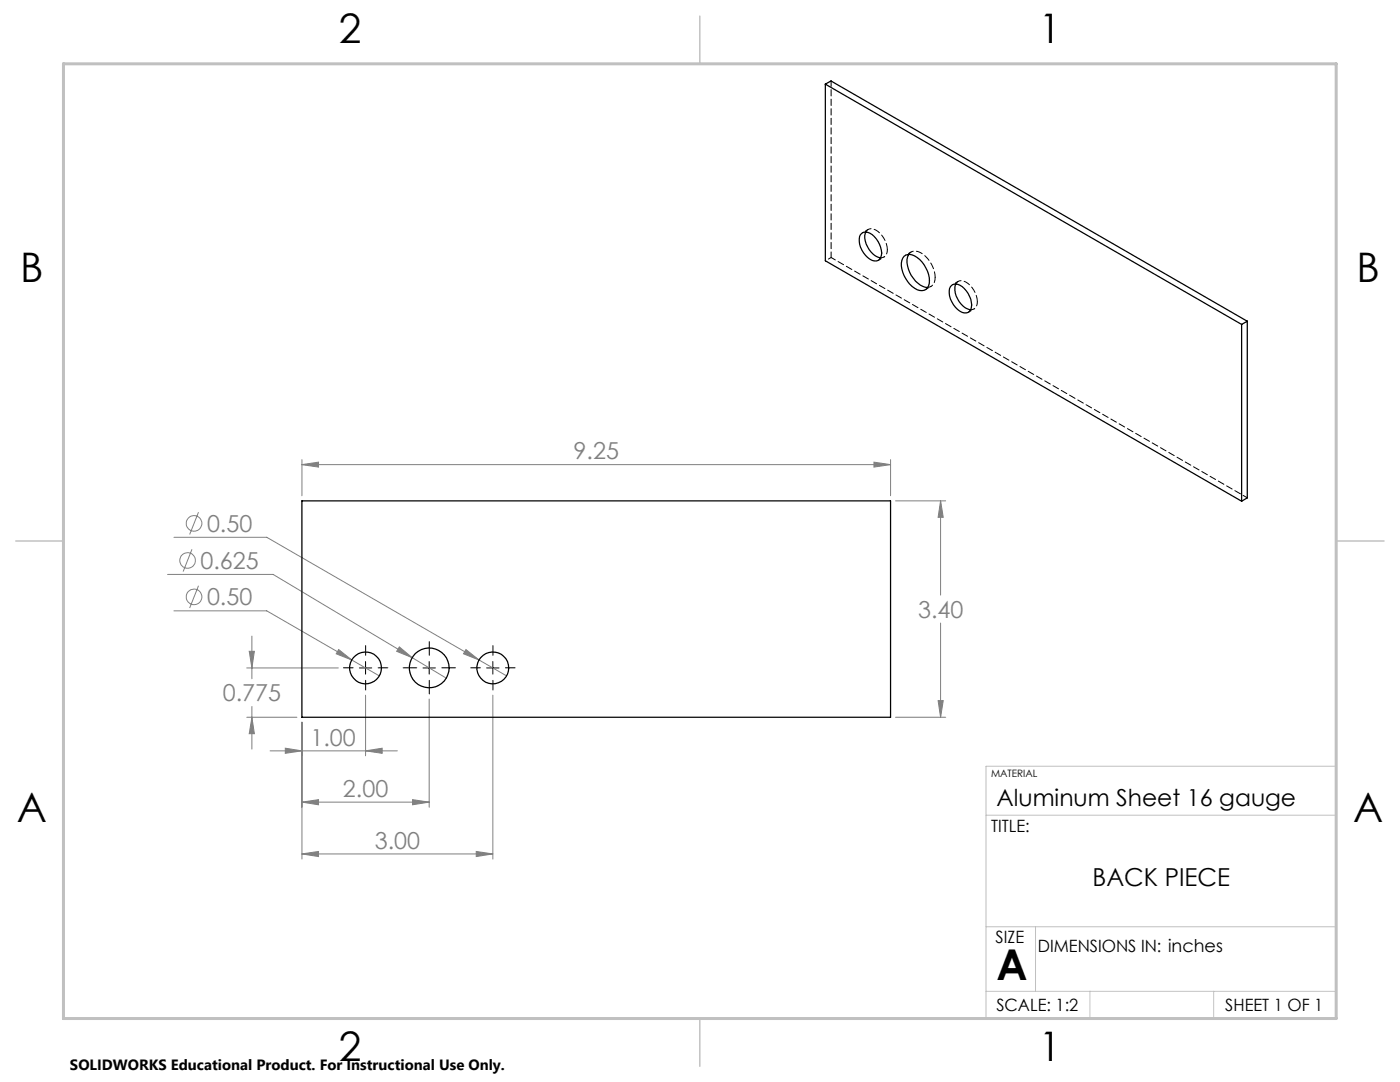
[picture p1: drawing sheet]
<svg xmlns="http://www.w3.org/2000/svg" width="279mm" height="216mm" viewBox="0 0 279 216" stroke-linecap="round" stroke-linejoin="round" font-family="sans-serif">
<g fill="none" stroke="#808080" stroke-width=".2">
<path d="M60.3 92.7l3.3-.5v1zM60.3 91.7v7.2M60.3 92.7h117.4M174.4 92.2l3.3 .5-3.3 .5zM177.7 91.7v7.2M178.7 99.9h10M187.7 99.9l.5 3.3h-1zM187.7 99.9v18.8M33.4 114.6h21.1l27.8 16.6M34.7 107.2h18.5l47.9 27.7M38.3 109.6l-1.8 4.5M39.6 116.9l-1.7 4.4"/>
<path d="M39.6 102.2l-1.7 4.4M34.7 121.9h18.5l22.5 13M49.2 133.3h18.3M49.7 130h1.1l-.5 3.3zM50.3 126.9v8.5M67.6 129.6l2.6 2.1-3.1-1.2zM73 138.7v12.1M79.7 129.1l2.6 2.1-3.1-1.2zM82.3 131.2l6.8 4.1M85.7 139.5v21.6M93 129.6l2.6 2.1-3.1-1.2zM98.4 138.7v32.7"/>
<path d="M187.2 139.8h1l-.5 3.3zM187.7 124.3v18.8M49.2 143.1h10.1M50.3 143.1l.5 3.3h-1.1zM50.3 141v8.5M53.9 149.8h25.4M56.9 149.3l3.4 .5-3.4 .5zM60.3 144.1v27.3M73 149.8l3.3-.5v1zM82.3 159.6l3.4 .5-3.4 .5zM178.7 143.1h10M60.3 160.1l3.3-.5v1z"/>
<path d="M60.3 170.4l3.3-.5v1zM60.3 160.1h25.4M60.3 170.4h38.1M95 169.9l3.4 .5-3.4 .5z"/>
<circle cx="37.4" cy="111.8" r="1.56"/>
<circle cx="38.7" cy="104.4" r="1.56"/>
<circle cx="38.7" cy="119.1" r="1.56"/>
</g>
<path d="M70.5 133.3h-2M73 130.8v-2M73 135.8v1.9M75.5 133.3h1.9M83.2 133.3h-2.7M85.7 130.8v-2.8M85.7 135.8v2.7M88.2 133.3h2.7M95.9 133.3h-2M98.4 130.8v-2M98.4 135.8v1.9M100.9 133.3h1.9" fill="none" stroke="#000" stroke-width=".2" stroke-dasharray="15.2 1.3 1.3 1.3"/>
<path d="M71.7 133.3h2.5M73 132v2.5M84.4 133.3h2.5M85.7 132v2.5M97.1 133.3h2.5M98.4 132v2.5" fill="none" stroke="#000" stroke-width=".2"/>
<path d="M266.7 152.9h-69.9v50.3M266.7 153.3v49.9h-240M196.8 162.7h69.9M196.8 184.9h69.9M196.8 197.8h69.9M206.7 184.9v12.9M217.5 197.8v5.4M242.2 197.8v5.4" fill="none" stroke="#c0c0c0" stroke-width=".2"/>
<path d="M139.7 3.2v9.5M3.1 107.9h9.6M266.7 107.9h9.5M139.7 203.2v9.6" fill="none" stroke="#c0c0c0" stroke-width=".3"/>
<path d="M12.7 12.7h254v190.5h-254z" fill="none" stroke="#c0c0c0" stroke-width=".6"/>
<path d="M174.4 92.2l3.3 .5-3.3 .5zM60.3 92.7l3.3-.5v1zM82.3 159.6l3.4 .5-3.4 .5zM60.3 160.1l3.3-.5v1zM60.3 170.4l3.3-.5v1zM95 169.9l3.4 .5-3.4 .5zM67.6 129.6l-.5 .9 3.1 1.2zM79.7 129.1l-.5 .9 3.1 1.2zM93 129.6l-.5 .9 3.1 1.2zM56.9 149.3l3.4 .5-3.4 .5zM73 149.8l3.3-.5v1zM187.2 139.8h1l-.5 3.3zM187.7 99.9l.5 3.3h-1zM49.7 130h1.1l-.5 3.3zM50.3 143.1l.5 3.3h-1.1z" fill="#808080"/>
<g fill="none" stroke="#000" stroke-width=".25">
<path d="M164.7 16.8v35.2l83.1 48M164.7 16.8l83.1 47.9M164.7 16.8l1.1-.6 83.1 47.9M171.7 46.8a1.53 1.53 0 0 1 2.4 0 4.9 4.9 0 0 1 1.8 4.2 1.32 1.32 0 0 1-.9 1.1 1.32 1.32 0 0 1-1.4-.4 4.3 4.3 0 0 1-1.9-4.9zM172.8 46.3a4.3 4.3 0 0 0 2.4 5l.6 .1M180.4 51.2a2 2 0 0 1 2.7 .2 5.6 5.6 0 0 1 2.2 5.6 1.67 1.67 0 0 1-2.7 .5 5.8 5.8 0 0 1-2.6-5.5zM181.3 50.8a5.1 5.1 0 0 0 1.9 5.7 3.1 3.1 0 0 0 1.9 .9M190 56.9a1.94 1.94 0 0 1 2.4 .7 4.2 4.2 0 0 1 1.3 4.2 1.4 1.4 0 0 1-2.1 .3 4.3 4.3 0 0 1-1.9-4.9zM190.7 56.7a4.3 4.3 0 0 0 3 5.1M247.8 64.7v35.3M248.9 64.1l-1.1 .6M248.9 64.1v35.2l-1.1 .7"/>
<path d="M60.3 99.9h117.4v43.2h-117.4z"/>
<circle cx="73" cy="133.3" r="3.2"/>
<circle cx="85.7" cy="133.3" r="4"/>
<circle cx="98.4" cy="133.3" r="3.2"/>
</g>
<path d="M165.9 51.4l83 47.9" fill="none" stroke="#000" stroke-width=".2" stroke-dasharray="1.3 .6" stroke-dashoffset=".3"/>
<path d="M177.1 49.8a4.4 4.4 0 0 0-3.2-4.2 1.13 1.13 0 0 0-1.1 .7M195.1 60.2a4.4 4.4 0 0 0-3.3-4.2 1.12 1.12 0 0 0-1 .7" fill="none" stroke="#000" stroke-width=".2" stroke-dasharray="1.3 .6"/>
<path d="M175.8 51.4a1.33 1.33 0 0 0 1.3-1.6M193.7 61.8a1.33 1.33 0 0 0 1.4-1.6" fill="none" stroke="#000" stroke-width=".2" stroke-dasharray="1.3 .6" stroke-dashoffset=".4"/>
<path d="M165.9 16.1v35.3M185.2 57.3a1.71 1.71 0 0 0 1.4-2M186.6 55.3a5.9 5.9 0 0 0-3.4-5.1 1.53 1.53 0 0 0-1.8 .5" fill="none" stroke="#000" stroke-width=".2" stroke-dasharray="1.3 .6" stroke-dashoffset=".2"/>
<path d="M165.9 51.4l-1.2 .6M173.3 45.8l-1.2 .6M175.3 51.9l1.1-.6M181.8 50.3l-1.1 .6M184.7 57.8l1.1-.6M191.2 56.1l-1.1 .7M193.3 62.3l1.1-.7" fill="none" stroke="#000" stroke-width=".2" stroke-dasharray="1.3 .6" stroke-dashoffset=".6"/>
<text font-size="8.5" x="198.9" y="195.5">A</text>
<g font-size="8.1">
<text x="67.6" y="8.5">2</text>
<text x="207.3" y="8.5">1</text>
<text x="4" y="56.2">B</text>
<text x="270.7" y="56.2">B</text>
<text x="3.3" y="164.1">A</text>
<text x="270" y="164.1">A</text>
<text x="67.6" y="211.7">2</text>
<text x="207.3" y="211.7">1</text>
</g>
<text font-size="4.9" x="218" y="176.8">BACK PIECE</text>
<g font-size="4.7" fill="#808080">
<text x="114.5" y="91.7">9.25</text>
<text x="41.3" y="106.1">0.50</text>
<text x="40" y="113.5">0.625</text>
<text x="41.3" y="120.8">0.50</text>
<text x="183.2" y="123.3">3.40</text>
<text x="44.5" y="139.9">0.775</text>
<text x="62" y="148.8">1.00</text>
<text x="68.4" y="159">2.00</text>
<text x="74.8" y="169.4">3.00</text>
</g>
<text font-size="4.7" x="198.9" y="160.9">Aluminum Sheet 16 gauge</text>
<g font-size="3.4">
<text x="197.8" y="166">TITLE:</text>
<text x="198.7" y="188.1">SIZE</text>
<text x="207.1" y="189.9">DIMENSIONS IN: inches</text>
<text x="198.8" y="201.7">SCALE: 1:2</text>
<text x="244.5" y="201.7">SHEET 1 OF 1</text>
</g>
<text font-size="3" x="14" y="213.5">SOLIDWORKS Educational Product. For Instructional Use Only.</text>
<text font-size="2" x="197.8" y="155.1">MATERIAL</text>
</svg>
